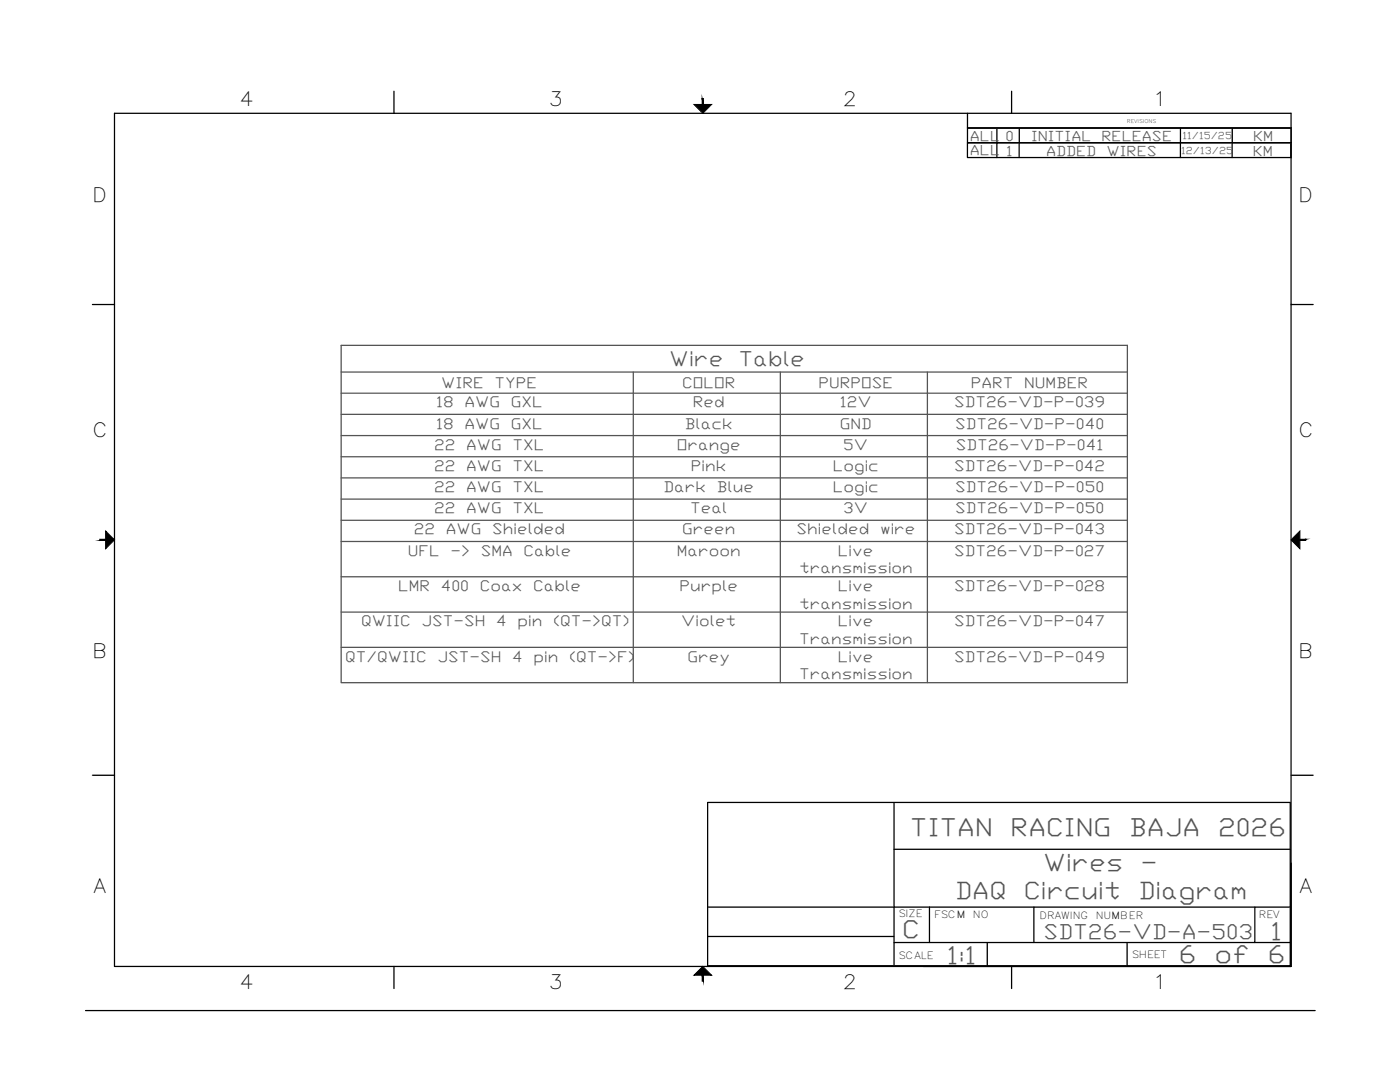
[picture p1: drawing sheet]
<svg xmlns="http://www.w3.org/2000/svg" width="279mm" height="216mm" viewBox="0 0 279 216" stroke-linecap="round" stroke-linejoin="round" font-family="sans-serif">
<!-- layer: Viewport -->
<path d="M257.7 172.3v20.5h-73.4" fill="none" stroke="#000" stroke-width=".25"/>
<!-- layer: Title Block -->
<g fill="none" stroke="#000" stroke-width=".25">
<path d="M78.6 18.2v4.4M201.9 18.2v4.4M22.8 22.6h234.9v170.2h-234.9zM193.1 22.6v2.9h64.6h-64.6v3h64.6h-64.6v2.9h64.5M198.9 28.5v2.9M199 25.5v3M203.4 25.5v5.9M235.6 25.5v5.9M245.9 25.5v5.9M18.4 60.8h4.4M257.7 60.8h4.4M18.4 154.7h4.4"/>
<path d="M257.7 154.7h4.4M141.2 160.1h116.3M141.2 160.2v32.5h116.3v-32.5M178.4 160.2v32.5M178.4 169.5h79.1M78.6 192.8v4.4M141.2 181h116.3M141.2 186.9h37.2M178.4 188.1h79.1M185.5 181v7.1M197 188.1v4.6M201.9 192.8v4.4"/>
<path d="M206.3 181v7.1M224.9 188.1v4.6M250.4 181v7.1M17.1 201.6h245.4"/>
</g>
<g fill="#000" stroke="#000" stroke-width=".2">
<path d="M138.5 20.8h3.5l-1.7 1.8zM21.1 106l1.7 1.7-1.7 1.8zM257.7 107.7l1.7-1.7v3.5zM138.5 194.6l1.8-1.8 1.7 1.8z"/>
<path d="M140.1 19.7l.3 1.1v-1.1zM140.1 19.7l.3 1.1h-.3z"/>
<path d="M19.9 107.6v.2l1.2-.2zM19.9 107.8l1.2-.2v.2z"/>
<path d="M259.4 107.8h1.2v-.2zM259.4 107.6h1.2l-1.2 .2z"/>
<path d="M140.1 194.6v1.2h.3zM140.1 194.6h.3v1.2z"/>
</g>
<!-- layer: 0 -->
<path d="M257.7 25.5l-.1 5.9" fill="none" stroke="#000" stroke-width=".25"/>
<!-- layer: TAGS -->
<g fill="none" stroke="#545454" stroke-width=".25">
<path d="M68.1 68.9h156.9v67.3h-156.9zM68.1 74.2h156.9M68.1 78.5h156.9M126.4 74.2v62M155.7 74.2v62M185.1 74.2v62M68.1 82.7h156.9M68.1 86.9h156.9M68.1 91.1h156.9M68.1 95.4h156.9M68.1 99.6h156.9M68.1 103.8h156.9"/>
<path d="M68.1 108h156.9M68.1 115.1h156.9M68.1 122.1h156.9M68.1 129.2h156.9"/>
</g>
<g font-size="4.9" fill="#545454">
<text x="181.6" y="166.8">TITAN</text>
<text x="201.7" y="166.8">RACING</text>
<text x="225.3" y="166.8">BAJA</text>
<text x="243.1" y="166.8">2026</text>
<text x="180" y="187.3">C</text>
<text x="253.6" y="187.6">1</text>
<text x="189" y="192.3">1:1</text>
<text x="235.3" y="192.2">6</text>
<text x="242.4" y="192.2">of</text>
<text x="253" y="192.2">6</text>
</g>
<g font-size="4.8" fill="#545454">
<text x="208.2" y="173.8">Wires</text>
<text x="227.6" y="173.8">-</text>
<text x="190.6" y="179.5">DAQ</text>
<text x="204.3" y="179.5">Circuit</text>
<text x="227.2" y="179.5">Diagram</text>
</g>
<g font-size="4.1" fill="#545454">
<text x="133.6" y="73">Wire</text>
<text x="147.4" y="73">Table</text>
<text x="208.3" y="187.3">SDT26-VD-A-503</text>
</g>
<g font-size="3.9">
<text x="47.8" y="21.1">4</text>
<text x="109.5" y="21.1">3</text>
<text x="168.2" y="21.1">2</text>
<text x="230" y="21.1">1</text>
<text x="18.4" y="40.2">D</text>
<text x="259.1" y="40.2">D</text>
<text x="18.4" y="87.2">C</text>
<text x="259.1" y="87.2">C</text>
<text x="18.4" y="131.2">B</text>
<text x="259.1" y="131.2">B</text>
<text x="18.7" y="178.2">A</text>
<text x="259.3" y="178.2">A</text>
<text x="47.8" y="197.2">4</text>
<text x="109.5" y="197.2">3</text>
<text x="168.2" y="197.2">2</text>
<text x="230" y="197.2">1</text>
</g>
<g font-size="3" fill="#545454">
<text x="88.1" y="77.4">WIRE</text>
<text x="98.7" y="77.4">TYPE</text>
<text x="136.1" y="77.4">COLOR</text>
<text x="163.4" y="77.4">PURPOSE</text>
<text x="193.8" y="77.4">PART</text>
<text x="204.4" y="77.4">NUMBER</text>
<text x="87" y="81.3">18</text>
<text x="92.7" y="81.3">AWG</text>
<text x="101.9" y="81.3">GXL</text>
<text x="138.2" y="81.3">Red</text>
<text x="167.6" y="81.3">12V</text>
<text x="190.4" y="81.3">SDT26-VD-P-039</text>
<text x="86.7" y="89.7">22</text>
<text x="87" y="85.5">18</text>
<text x="92.7" y="85.5">AWG</text>
<text x="93.1" y="89.7">AWG</text>
<text x="101.9" y="85.5">GXL</text>
<text x="102.3" y="89.7">TXL</text>
<text x="135.1" y="89.7">Orange</text>
<text x="136.7" y="85.5">Black</text>
<text x="167.6" y="85.5">GND</text>
<text x="168.3" y="89.7">5V</text>
<text x="190.6" y="85.5">SDT26-VD-P-040</text>
<text x="190.8" y="89.7">SDT26-VD-P-041</text>
<text x="86.7" y="94">22</text>
<text x="93.1" y="94">AWG</text>
<text x="102.3" y="94">TXL</text>
<text x="137.9" y="94">Pink</text>
<text x="166.2" y="94">Logic</text>
<text x="190.4" y="94">SDT26-VD-P-042</text>
<text x="86.7" y="98.2">22</text>
<text x="93.1" y="98.2">AWG</text>
<text x="102.3" y="98.2">TXL</text>
<text x="132.4" y="98.2">Dark</text>
<text x="143.1" y="98.2">Blue</text>
<text x="166.2" y="98.2">Logic</text>
<text x="190.6" y="98.2">SDT26-VD-P-050</text>
<text x="82.6" y="106.6">22</text>
<text x="86.7" y="102.4">22</text>
<text x="89" y="106.6">AWG</text>
<text x="93.1" y="102.4">AWG</text>
<text x="98.2" y="106.6">Shielded</text>
<text x="102.3" y="102.4">TXL</text>
<text x="136.1" y="106.6">Green</text>
<text x="137.7" y="102.4">Teal</text>
<text x="159" y="106.6">Shielded</text>
<text x="168.3" y="102.4">3V</text>
<text x="175.6" y="106.6">wire</text>
<text x="190.4" y="106.6">SDT26-VD-P-043</text>
<text x="190.6" y="102.4">SDT26-VD-P-050</text>
<text x="81.4" y="110.9">UFL</text>
<text x="89.9" y="110.9">-&gt;</text>
<text x="95.9" y="110.9">SMA</text>
<text x="104.4" y="110.9">Cable</text>
<text x="135.1" y="110.9">Maroon</text>
<text x="167.2" y="110.9">Live</text>
<text x="190.4" y="110.9">SDT26-VD-P-027</text>
<text x="79.4" y="117.9">LMR</text>
<text x="88" y="117.9">400</text>
<text x="95.8" y="117.9">Coax</text>
<text x="106.4" y="117.9">Cable</text>
<text x="135.6" y="117.9">Purple</text>
<text x="159.5" y="114.4">transmission</text>
<text x="167.2" y="117.9">Live</text>
<text x="190.4" y="117.9">SDT26-VD-P-028</text>
<text x="72.1" y="125">QWIIC</text>
<text x="84.1" y="125">JST-SH</text>
<text x="99" y="125">4</text>
<text x="103.3" y="125">pin</text>
<text x="110.4" y="125">(QT-&gt;QT)</text>
<text x="136" y="125">Violet</text>
<text x="159.5" y="121.4">transmission</text>
<text x="167.2" y="125">Live</text>
<text x="190.4" y="125">SDT26-VD-P-047</text>
<text x="68.9" y="132">QT/QWIIC</text>
<text x="87.3" y="132">JST-SH</text>
<text x="102.2" y="132">4</text>
<text x="106.5" y="132">pin</text>
<text x="113.6" y="132">(QT-&gt;F)</text>
<text x="137.2" y="132">Grey</text>
<text x="159.5" y="128.5">Transmission</text>
<text x="167.2" y="132">Live</text>
<text x="190.4" y="132">SDT26-VD-P-049</text>
<text x="159.5" y="135.5">Transmission</text>
</g>
<g font-size="2.8" fill="#545454">
<text x="193.6" y="28">ALL</text>
<text x="200.7" y="28.1">0</text>
<text x="205.8" y="28.2">INITIAL</text>
<text x="219.8" y="28.2">RELEASE</text>
<text x="250.1" y="28.1">KM</text>
<text x="193.6" y="31">ALL</text>
<text x="200.8" y="31.1">1</text>
<text x="208.8" y="31.1">ADDED</text>
<text x="220.8" y="31.1">WIRES</text>
<text x="250" y="31.1">KM</text>
</g>
<g font-size="2" fill="#545454">
<text x="236" y="27.8">11/15/25</text>
<text x="235.7" y="30.7">12/13/25</text>
</g>
<g font-size="2">
<text x="179.3" y="183">SIZE</text>
<text x="186.4" y="183.3">FSCM</text>
<text x="194.2" y="183.3">NO</text>
<text x="207.5" y="183.4">DRAWING</text>
<text x="218.7" y="183.4">NUMBER</text>
<text x="251.2" y="183.3">REV</text>
<text x="179.3" y="191.3">SCALE</text>
<text x="225.8" y="191.2">SHEET</text>
</g>
<text font-size="1" x="224.9" y="24.6">REVISIONS</text>
</svg>
